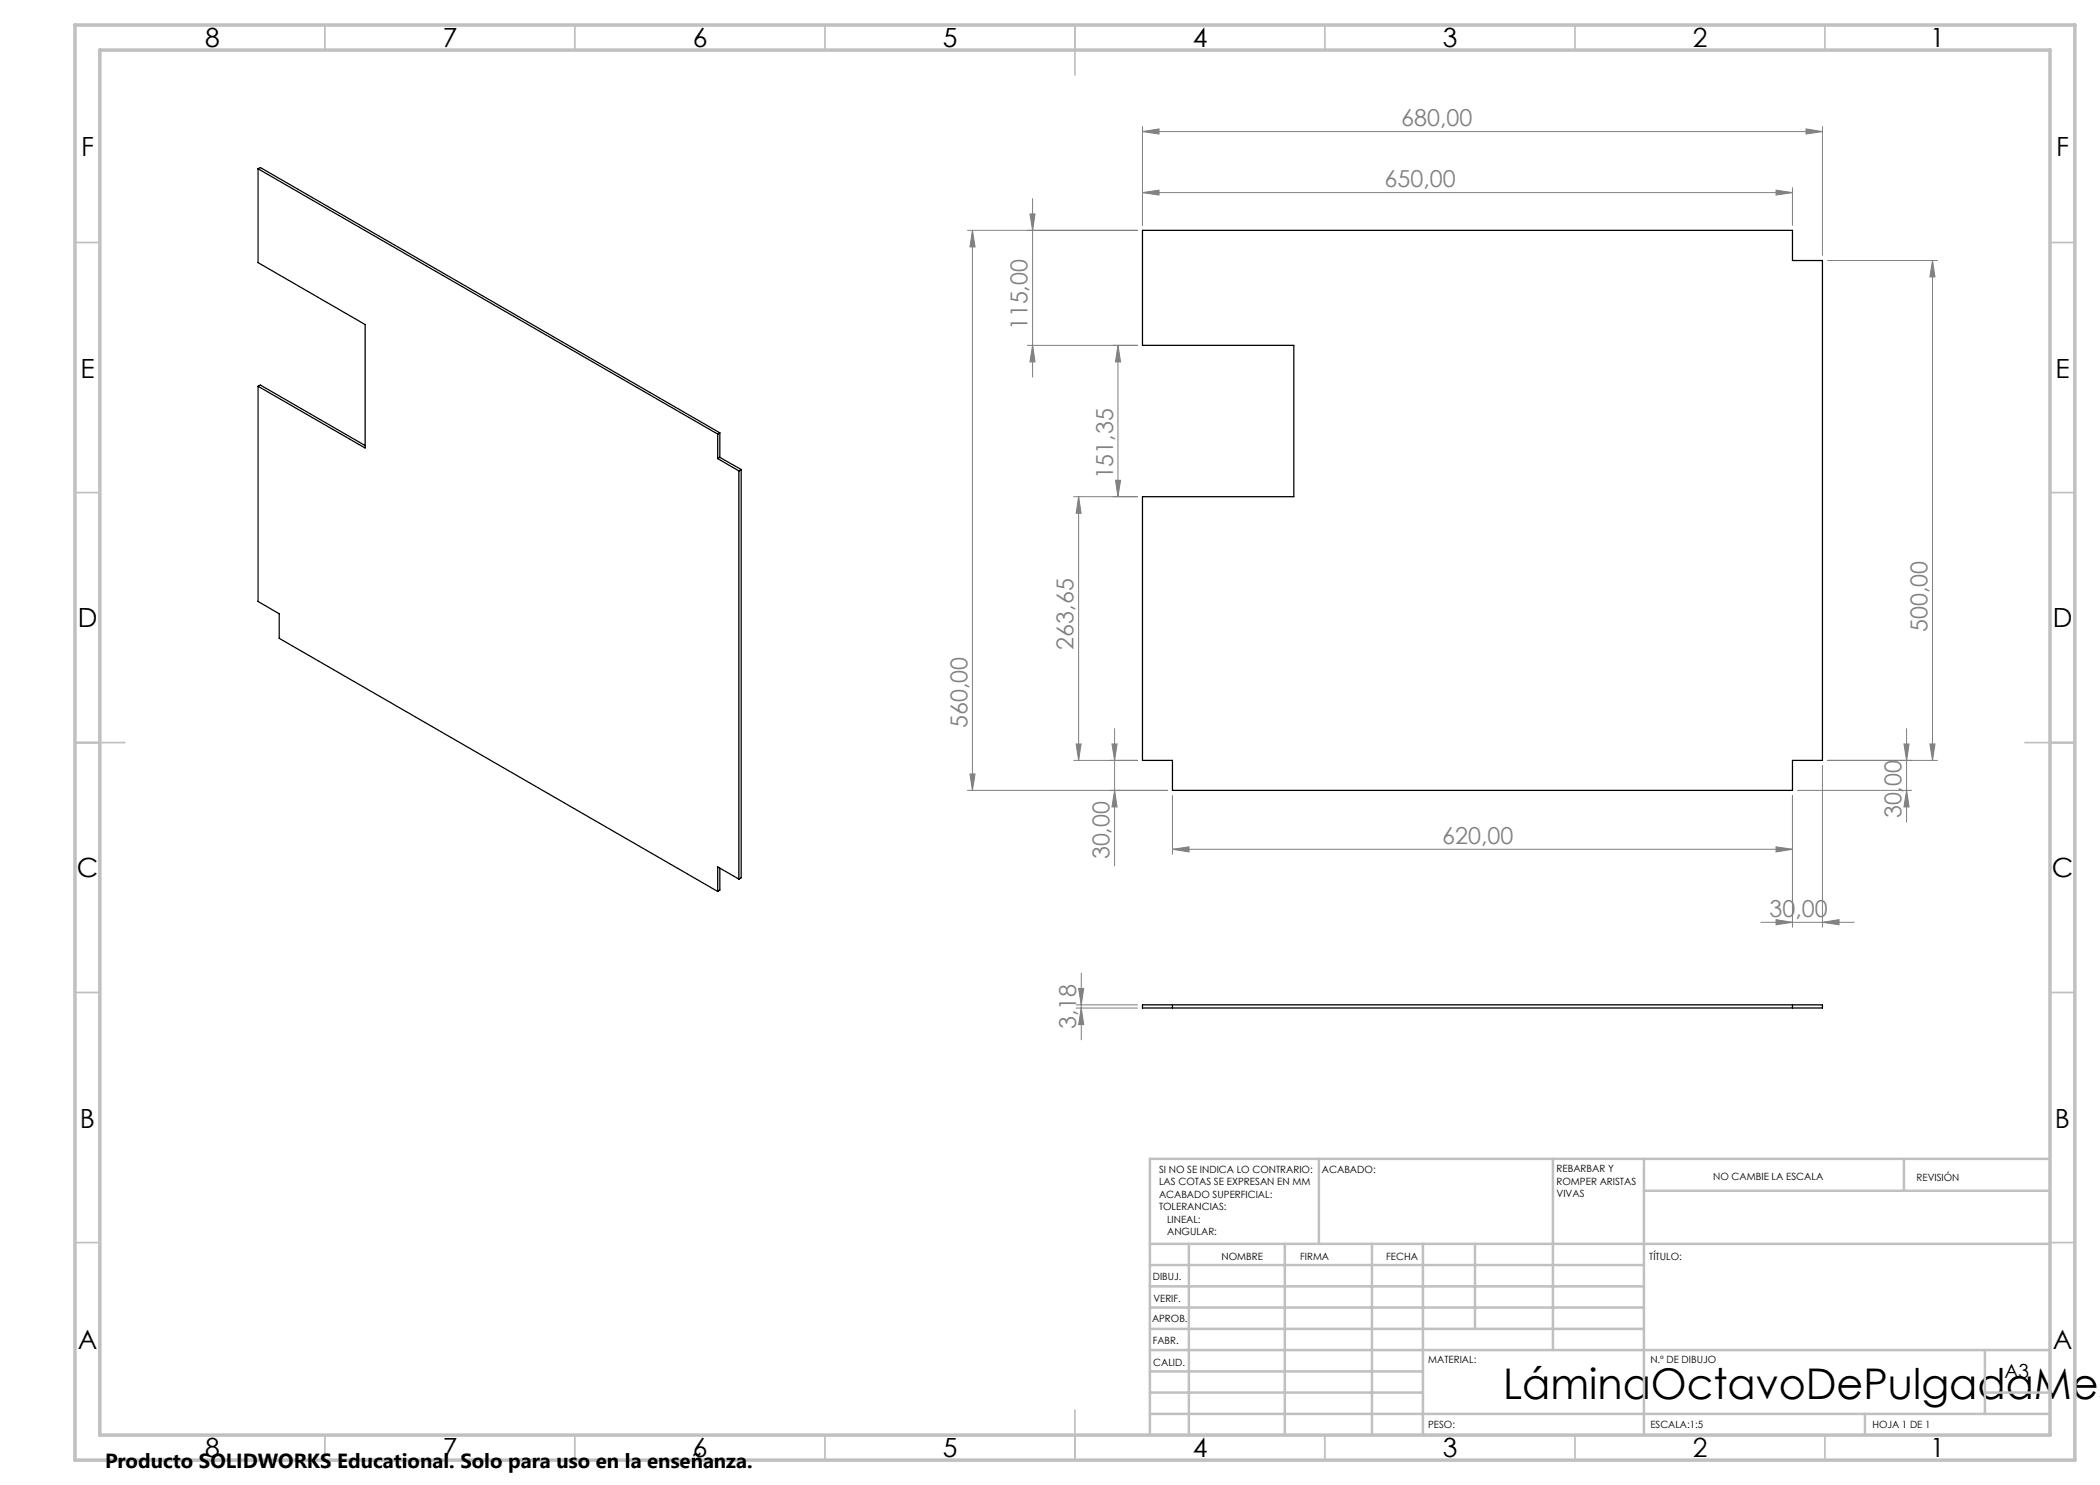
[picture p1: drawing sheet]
<svg xmlns="http://www.w3.org/2000/svg" width="420mm" height="297mm" viewBox="0 0 420 297" stroke-linecap="round" stroke-linejoin="round" font-family="sans-serif">
<g fill="none" stroke="#000" stroke-width=".25">
<path d="M51.6 33.8v18.7l21.4 12.4v24.7l-21.4-12.3M51.6 33.8l91.9 53M51.6 33.8l.5-.3 91.9 53.1M228.5 46.1h130v6h6v100h-6v6h-124v-6h-6v-52.8h30.3v-30.2h-30.3zM51.6 77.3v43l4.2 2.5v4.9l87.7 50.6M51.6 77.3l.5-.3 20.9 12.1M143.5 86.8v4.9M143.5 91.7l4.3 2.5M144 91.5l-.5 .2M144 91.5l4.2 2.4M144 86.6l-.5 .2M144 86.6v4.9"/>
<path d="M147.8 94.2v81.6M148.2 93.9v81.7l-.4 .2M148.2 93.9l-.4 .3M144 173.6v4.4l-.5 .3M147.8 175.8l-4.3-2.4v4.9M228.5 201h136v.6h-136zM234.5 201v.6M358.5 201v.6"/>
</g>
<g fill="none" stroke="#808080" stroke-width=".2">
<path d="M206.5 39.7v35.7M228.5 38.5l3.3-.5v1zM228.5 26.3l3.3-.5v1zM228.5 25.3v19.8M228.5 38.5h130M228.5 26.3h136M355.2 38l3.3 .5-3.3 .5zM358.5 37.5v7.6M361.2 25.8l3.3 .5-3.3 .5zM364.5 25.3v25.8M193.5 46.1h34M194.5 46.1l.5 3.3h-1z"/>
<path d="M194.5 46.1v112M206 42.8h1l-.5 3.3zM365.5 52.1h22M386.5 52.1l.5 3.3h-1zM386.5 52.1v100M205.5 69.1h22M206.5 69.1l.5 3.3h-1zM223.6 69.1l.5 3.3h-1zM223.6 69.1v30.2M214.7 99.3h12.8M215.7 99.3l.5 3.4h-1zM215.7 99.3v52.8"/>
<path d="M223.1 96.1h1l-.5 3.2zM193.5 158.1h40M194 154.8h1l-.5 3.3zM214.7 152.1h12.8M215.2 148.8h1l-.5 3.3zM222.4 148.8h1l-.5 3.3zM222.9 158.1l.5 3.3h-1zM222.9 145.7v27.5M234.5 159.1v11.7M358.5 159.1v26.4M359.5 158.1h22.8M364.5 153.1v32.4"/>
<path d="M365.5 152.1h22M380.8 148.8h1l-.5 3.3zM381.3 145.7v18.7M381.3 158.1l.5 3.3h-1zM386 148.8h1l-.5 3.3zM234.5 169.9l3.3-.5v1zM234.5 169.9h124M355.2 169.4l3.3 .5-3.3 .5zM215.7 197.7h1l-.4 3.3zM216.3 194.6v13.4M352.1 184.5h18.7M355.2 183.9l3.3 .6-3.3 .5z"/>
<path d="M364.5 184.5l3.3-.6v1.1zM215.2 201h12.3M215.2 201.6h12.3M216.3 201.6l.4 3.3h-1z"/>
</g>
<g fill="none" stroke="#c0c0c0" stroke-width=".35">
<path d="M65 5v5M115 5v5M165 5v5M215 5v10M265 5v5M315 5v5M365 5v5M15 48.5h5M410 48.5h5M15 98.5h5M410 98.5h5M15 148.5h10"/>
<path d="M405 148.5h10M15 198.5h5M410 198.5h5M15 248.5h5M410 248.5h5M65 287v5M115 287v5M165 287v5M215 282v10M265 287v5M315 287v5M365 287v5"/>
</g>
<g fill="none" stroke="#c0c0c0" stroke-width=".5">
<path d="M263.8 231.8v17M310.6 231.8v38.2M328.8 231.8v55.2M328.8 238.2h81.2M380.8 231.8v6.4M410 231.8h-180v55.2M230 248.8h180M230 257.3h98.8M230 253h98.8M237.8 248.8v38.2M257 248.8v38.2M274.4 248.8v38.2"/>
<path d="M284.6 248.8v38.2M295 248.8v17M230 265.8h98.8M230 261.5h98.8M230 278.5h54.6M230 274.3h54.6M230 270h180M397 278.5h13M397 270v12.8M230 282.8h180M373 282.8v4.2"/>
</g>
<path d="M15 5h400v287h-400zM20 10h390v277h-390z" fill="none" stroke="#c0c0c0" stroke-width=".7"/>
<g fill="#808080">
<path d="M355.2 38l3.3 .5-3.3 .5zM228.5 38.5l3.3-.5v1z"/>
<path d="M228.5 26.3l3.3-.5v1zM361.2 25.8l3.3 .5-3.3 .5zM355.2 183.9l3.3 .6-3.3 .5zM364.5 184.5l3.3-.6v1.1z"/>
<path d="M234.5 169.9l3.3-.5v1zM355.2 169.4l3.3 .5-3.3 .5z"/>
<path d="M386 148.8h1l-.5 3.3zM386.5 52.1l.5 3.3h-1zM381.3 158.1l.5 3.3h-1zM380.8 148.8h1l-.5 3.3z"/>
<path d="M223.1 96.1h1l-.5 3.2zM223.6 69.1l.5 3.3h-1z"/>
<path d="M194.5 46.1l.5 3.3h-1zM194 154.8h1l-.5 3.3zM206 42.8h1l-.5 3.3zM206.5 69.1l.5 3.3h-1zM215.7 99.3l.5 3.4h-1zM215.2 148.8h1l-.5 3.3zM222.4 148.8h1l-.5 3.3zM222.9 158.1l.5 3.3h-1zM215.7 197.7h1l-.4 3.3zM216.3 201.6l.4 3.3h-1z"/>
</g>
<text font-size="8.5" x="300.6" y="279.7">LáminaOctavoDePulgadaMes</text>
<g font-size="5.3">
<text x="41" y="9.5">8</text>
<text x="88.5" y="9.5">7</text>
<text x="138.5" y="9.5">6</text>
<text x="188.5" y="9.5">5</text>
<text x="238.5" y="9.5">4</text>
<text x="288.5" y="9.5">3</text>
<text x="338.5" y="9.5">2</text>
<text x="386" y="9.5">1</text>
<text x="16.2" y="31.3">F</text>
<text x="411.2" y="31.3">F</text>
<text x="16.1" y="75.5">E</text>
<text x="411.1" y="75.5">E</text>
<text x="15.5" y="125.5">D</text>
<text x="410.5" y="125.5">D</text>
<text x="15.4" y="175.5">C</text>
<text x="410.4" y="175.5">C</text>
<text x="16" y="225.5">B</text>
<text x="411" y="225.5">B</text>
<text x="15.5" y="269.8">A</text>
<text x="410.5" y="269.8">A</text>
<text x="41" y="291.5">8</text>
<text x="88.5" y="291.5">7</text>
<text x="138.5" y="291.5">6</text>
<text x="188.5" y="291.5">5</text>
<text x="238.5" y="291.5">4</text>
<text x="288.5" y="291.5">3</text>
<text x="338.5" y="291.5">2</text>
<text x="386" y="291.5">1</text>
</g>
<g font-size="4.7" fill="#808080">
<text x="280.2" y="25.3">680,00</text>
<text x="276.9" y="37.5">650,00</text>
<text x="205.5" y="66.1" transform="rotate(-90 205.5 66.1)">115,00</text>
<text x="222.6" y="95.9" transform="rotate(-90 222.6 95.9)">151,35</text>
<text x="214.7" y="129.9" transform="rotate(-90 214.7 129.9)">263,65</text>
<text x="385.5" y="126.4" transform="rotate(-90 385.5 126.4)">500,00</text>
<text x="193.5" y="145.6" transform="rotate(-90 193.5 145.6)">560,00</text>
<text x="380.3" y="163.7" transform="rotate(-90 380.3 163.7)">30,00</text>
<text x="221.9" y="171.9" transform="rotate(-90 221.9 171.9)">30,00</text>
<text x="288.5" y="168.8">620,00</text>
<text x="353.9" y="183.4">30,00</text>
<text x="215.2" y="205.8" transform="rotate(-90 215.2 205.8)">3,18</text>
</g>
<text font-size="4.1" x="21" y="293.7">Producto SOLIDWORKS Educational. Solo para uso en la enseñanza.</text>
<text font-size="3.9" x="400.9" y="275.5">A3</text>
<g font-size="2">
<text x="231.8" y="234.6">SI NO SE INDICA LO CONTRARIO:</text>
<text x="231.8" y="237.1">LAS COTAS SE EXPRESAN EN MM</text>
<text x="231.8" y="239.6">ACABADO SUPERFICIAL:</text>
<text x="264.4" y="234.6">ACABADO:</text>
<text x="311.3" y="234.5">REBARBAR Y</text>
<text x="311.3" y="237">ROMPER ARISTAS</text>
<text x="311.3" y="239.5">VIVAS</text>
<text x="342.6" y="236">NO CAMBIE LA ESCALA</text>
<text x="383.3" y="236.2">REVISIÓN</text>
<text x="231.8" y="242.1">TOLERANCIAS:</text>
<text x="233.4" y="244.6">LINEAL:</text>
<text x="233.4" y="247.1">ANGULAR:</text>
<text x="244.3" y="252">NOMBRE</text>
<text x="260" y="251.9">FIRMA</text>
<text x="277.2" y="251.9">FECHA</text>
<text x="329.9" y="251.9">TÍTULO:</text>
<text x="230.6" y="256.1">DIBUJ.</text>
<text x="230.7" y="260.3">VERIF.</text>
<text x="230.4" y="264.4">APROB.</text>
<text x="230.5" y="268.8">FABR.</text>
<text x="230.7" y="273.1">CALID.</text>
<text x="285.6" y="272.5">MATERIAL:</text>
<text x="330.1" y="272.5">N.º DE DIBUJO</text>
<text x="285.6" y="285.5">PESO:</text>
<text x="330.1" y="285.6">ESCALA:1:5</text>
<text x="374.5" y="285.6">HOJA 1 DE 1</text>
</g>
</svg>
